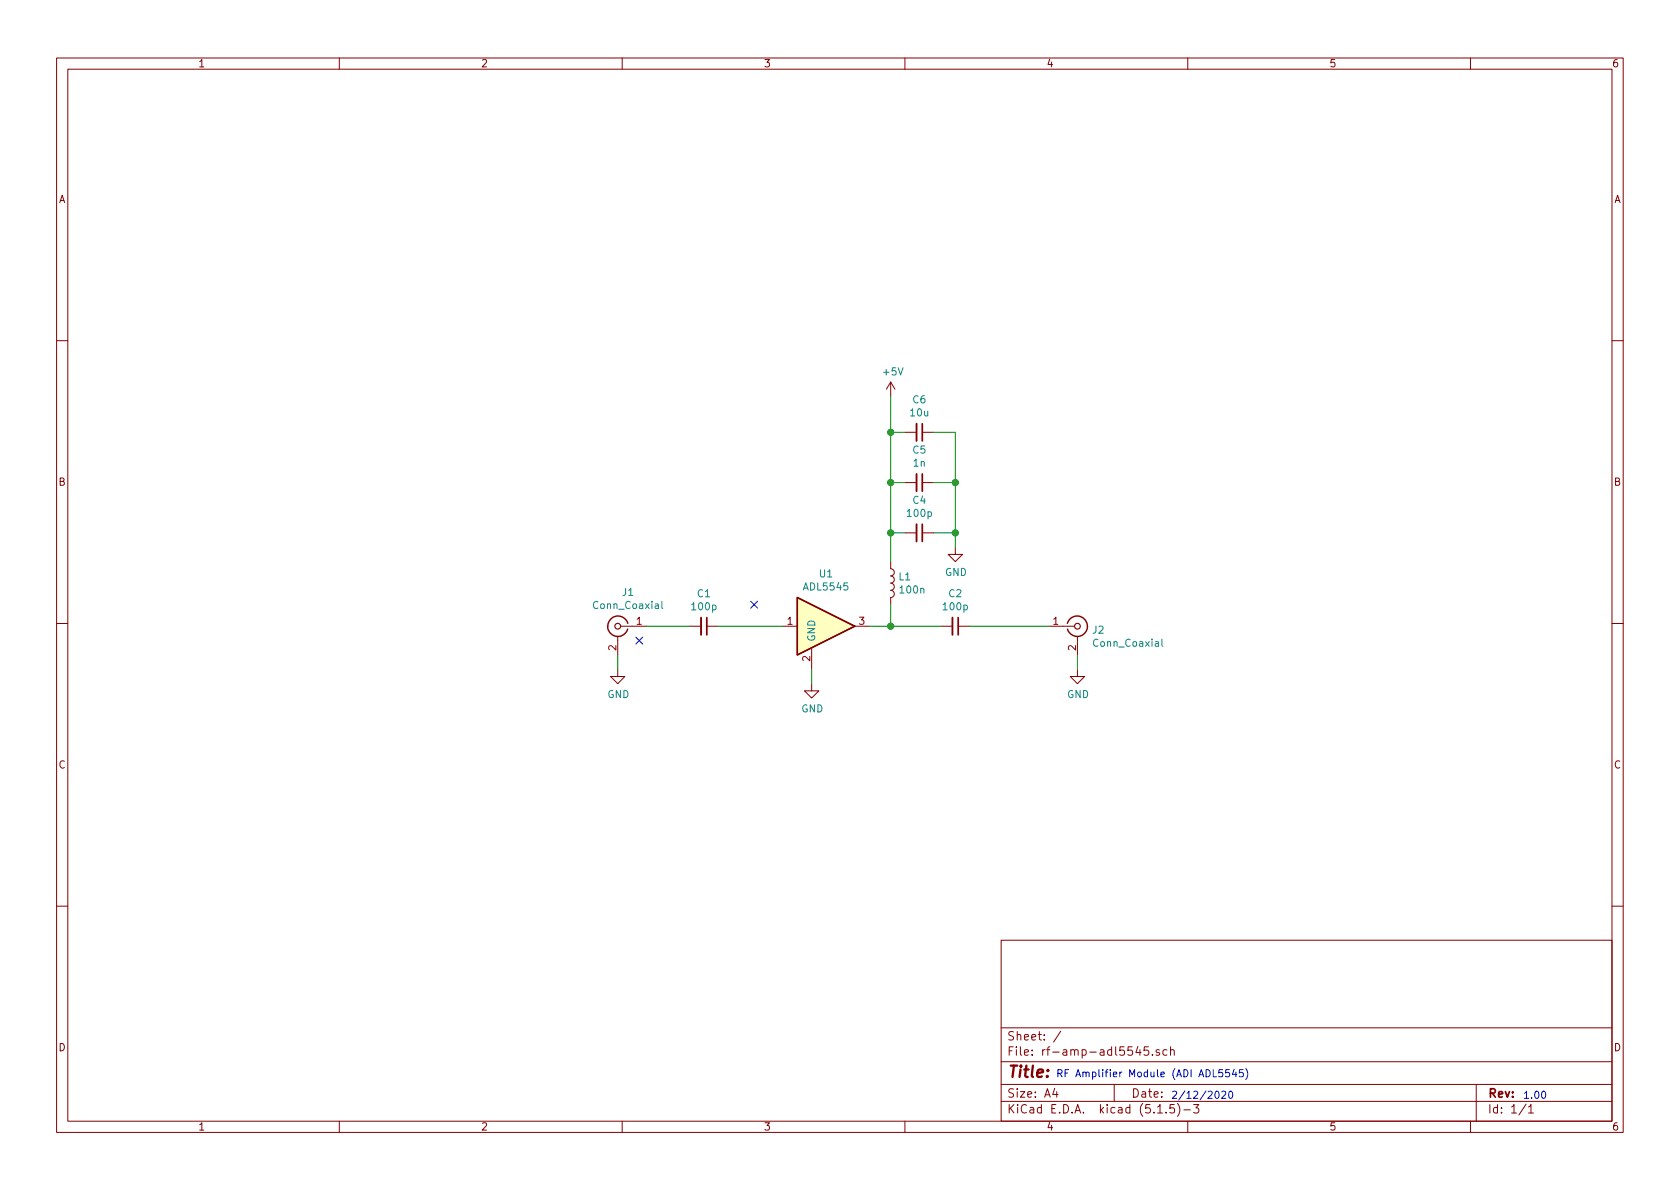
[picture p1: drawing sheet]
<svg xmlns="http://www.w3.org/2000/svg" width="297mm" height="210mm" viewBox="0 0 297 210" stroke-linecap="round" stroke-linejoin="round" font-family="sans-serif">
<g fill="none" stroke="#840000" stroke-width=".18">
<path d="M10 10.3h277v189.9h-277zM12 12.2h273v186.1h-273zM60 10.3v1.9M110 10.3v1.9M160 10.3v1.9M210 10.3v1.9M260 10.3v1.9M10 60.2h2M157.5 67.6v2.5M157.5 67.6l-.8 1.2M157.5 67.6l.7 1.2M160 76.4h2.1"/>
<path d="M163.1 76.4h2M285 60.2h2M157.5 99.3v1.3a.63 .63 0 0 1 .6 .6 .63 .63 0 0 1-.6 .6 .63 .63 0 0 1 .6 .7 .63 .63 0 0 1-.6 .6 .63 .63 0 0 1 .6 .7 .63 .63 0 0 1-.6 .6 .63 .63 0 0 1 .6 .6 .63 .63 0 0 1-.6 .7v1.2M160 94.2h2.1M160 85.3h2.1M163.1 94.2h2M163.1 85.3h2M168.9 96.8v1.2h1.3l-1.3 1.3-1.3-1.3h1.3M10 110.3h2M109.2 118.4v1.2h1.3l-1.3 1.3-1.3-1.3h1.3M109.2 112.5v3.3M109.7 110.7h4.6"/>
<path d="M121.9 110.7h2.1M125 110.7h2M138.4 110.7h2.6M143.5 114.5v3.9M151.1 110.7h2.6M166.4 110.7h2M169.4 110.7h2M185.4 110.7h4.6M190.5 118.4v1.2h1.3l-1.3 1.3-1.3-1.3h1.3M190.5 112.5v3.3M285 110.3h2M143.5 120.9v1.3h1.3l-1.3 1.2-1.3-1.2h1.3"/>
<path d="M10 160.2h2M177 166.3h108v32h-108zM285 160.2h2M60 198.3v1.9M110 198.3v1.9M160 198.3v1.9M177 194.8h108M177 191.8h108M177 187.8h108M177 181.8h108M186.5 192.5l-.4 1h1M186.8 193v1"/>
<path d="M187.6 182.3l-1.3 2M197 191.8v3M201.2 185l-.4 1.1h1M201.5 185.6v1M203 185.1h-.7v.7l.2-.1h.5l.1 .3-.1 .5-.2 .1-.5-.1M203.8 186.5v.1M204.7 196.8h.8M205 185.7a.37 .37 0 0 0-.6 .1l.1 .2 .5 .2 .1 .1-.3 .3-.4-.1M206.2 196.7v.1M206.3 185.7l-.4-.1-.3 .3 .1 .6 .2 .1 .4-.1M207 185.7a.37 .37 0 0 1 .6 .1v.8M207 185.1v1.5"/>
<path d="M207.6 195.3h-.7l-.1 .7 .2-.1 .5 .1 .2 .2-.1 .5-.2 .1-.6-.1M208.2 195.1a1.71 1.71 0 0 1 0 2.3M209.3 196.3h1.2M210 198.3v1.9M211 195.3h1l-.5 .6 .4 .1v.7l-.2 .1-.7-.1M260 198.3v1.9M261 191.8v6.5M269.8 195.2l-1.2 2M270.3 195.8l.4-.5v1.5M270.3 196.8h.8"/>
</g>
<path d="M111 110.2a1.8 1.8 0 0 0-2.7-1 1.8 1.8 0 0 0-.1 2.9 1.8 1.8 0 0 0 2.8-.9M141 105.7l10.1 5-10.1 5.1zM188.7 110.2a1.8 1.8 0 0 1 2-1.3 1.8 1.8 0 0 1 1.6 1.8M192.3 110.7a1.8 1.8 0 0 1-1.6 1.8 1.8 1.8 0 0 1-2-1.3" fill="none" stroke="#840000" stroke-width=".25"/>
<g fill="none" stroke="#840000" stroke-width=".2">
<circle cx="109.2" cy="110.7" r=".51"/>
<circle cx="190.5" cy="110.7" r=".51"/>
</g>
<path d="M117 106.3v1.1l.2 .2M205.4 113v1.1l.2 .2" fill="none" stroke="#008484" stroke-width=".18"/>
<path d="M162.1 74.9v3.1M162.1 83.8v3.1M162.1 92.7v3.1M124 109.2v3.1M168.4 109.2v3.1" fill="none" stroke="#840000" stroke-width=".33"/>
<path d="M163.1 74.9v3.1M163.1 83.8v3.1M163.1 92.7v3.1M125 109.2v3.1M169.4 109.2v3.1" fill="none" stroke="#840000" stroke-width=".3"/>
<path d="M141 105.7l10.1 5-10.1 5.1z" fill="#ffffc2" stroke="#ffffc2" stroke-width=".18"/>
<g fill="none" stroke="#008400" stroke-width=".18">
<path d="M157.5 70.1v29.2M157.5 76.4h2.5M165.1 76.4h3.8v20.4M157.5 94.2h2.5M157.5 85.3h2.5M165.1 94.2h3.8M165.1 85.3h3.8M109.2 115.8v2.6M114.3 110.7h7.6M127 110.7h11.4M143.5 118.4v2.5M153.7 110.7h12.7"/>
<path d="M157.5 106.9v3.8M171.4 110.7h14M190.5 115.8v2.6"/>
</g>
<path d="M215 193h.1a.67 .67 0 0 1 .5 .6 .67 .67 0 0 1-.5 .6 .83 .83 0 0 1-.1-1.2zM216 193.1l.5-.1 .2 .3v.2l-.7 .7h.7M216.2 189.1h-.7v.7l.2-.2 .5 .2v.5l-.2 .1-.5-.1M217.3 189.1h-.6v.7l.5-.2 .2 .3v.3l-.2 .2-.5-.1M217.3 193.1l.2-.1a.67 .67 0 0 1 .5 .6 .67 .67 0 0 1-.5 .6l-.2-.1-.1-.4zM218.2 189.1l-.3 .9h.8M218.5 189.6v.8M219.8 189.1h-.6l-.1 .7 .2-.2 .5 .2v.5l-.2 .1-.5-.1M220.3 189a1.47 1.47 0 0 1 0 1.9M272.7 193.1l.2-.1a.67 .67 0 0 1 .4 .6 .67 .67 0 0 1-.4 .6l-.3-.2v-.3z" fill="none" stroke="#0000c2" stroke-width=".18"/>
<g fill="#008400" stroke="#008400" stroke-width=".25">
<circle cx="157.5" cy="76.4" r=".51"/>
<circle cx="157.5" cy="110.7" r=".51"/>
<circle cx="157.5" cy="94.2" r=".51"/>
<circle cx="157.5" cy="85.3" r=".51"/>
<circle cx="168.9" cy="94.2" r=".51"/>
<circle cx="168.9" cy="85.3" r=".51"/>
</g>
<path d="M112.4 112.7l1.2 1.2M113.6 112.7l-1.2 1.2M132.7 106.3l1.3 1.2M134 106.3l-1.3 1.2" fill="none" stroke="#000084" stroke-width=".18"/>
<text font-size="2.8" fill="#840000" x="178" y="190.5">Title:</text>
<g font-size="2.1" fill="#840000">
<text x="178" y="184">Sheet: /</text>
<text x="178" y="186.7">File: rf-amp-adl5545.sch</text>
<text x="178" y="196.9">KiCad E.D.A. kicad (5.1.5)-3</text>
<text x="178" y="194.1">Size: A4</text>
<text x="200" y="194.1">Date:</text>
<text x="263" y="194.1">Rev:</text>
<text x="263" y="196.9">Id: 1/1</text>
</g>
<g font-size="1.8" fill="#840000">
<text x="35" y="11.9">1</text>
<text x="85" y="11.9">2</text>
<text x="135" y="11.9">3</text>
<text x="185" y="11.9">4</text>
<text x="235" y="11.9">5</text>
<text x="285" y="11.9">6</text>
<text x="10.4" y="35.9">A</text>
<text x="285.4" y="35.9">A</text>
<text x="10.4" y="85.9">B</text>
<text x="285.4" y="85.9">B</text>
<text x="112.5" y="110.5">1</text>
<text x="139.2" y="110.5">1</text>
<text x="151.9" y="110.5">3</text>
<text x="186.2" y="110.5">1</text>
<text x="109" y="115" transform="rotate(-90 109 115)">2</text>
<text x="143.3" y="116.9" transform="rotate(-90 143.3 116.9)">2</text>
<text x="190.2" y="115" transform="rotate(-90 190.2 115)">2</text>
<text x="10.4" y="135.9">C</text>
<text x="285.4" y="135.9">C</text>
<text x="10.4" y="185.9">D</text>
<text x="285.4" y="185.9">D</text>
<text x="35" y="199.9">1</text>
<text x="85" y="199.9">2</text>
<text x="135" y="199.9">3</text>
<text x="185" y="199.9">4</text>
<text x="235" y="199.9">5</text>
<text x="285" y="199.9">6</text>
</g>
<g font-size="1.8" fill="#008484">
<text x="156.3" y="66.4">+5V</text>
<text x="161.4" y="71.3">C6</text>
<text x="161" y="73.6">10u</text>
<text x="161.4" y="80.2">C5</text>
<text x="161.5" y="82.5">1n</text>
<text x="161.4" y="89.1">C4</text>
<text x="160.6" y="91.4">100p</text>
<text x="167.1" y="101.8">GND</text>
<text x="105.2" y="107.7">Conn_Coaxial</text>
<text x="110.1" y="105.4">J1</text>
<text x="122.5" y="107.9">100p</text>
<text x="123.3" y="105.6">C1</text>
<text x="142.3" y="104.4">ADL5545</text>
<text x="144.9" y="102.1">U1</text>
<text x="159" y="102.6">L1</text>
<text x="159.3" y="104.9">100n</text>
<text x="166.9" y="107.9">100p</text>
<text x="167.8" y="105.6">C2</text>
<text x="144.1" y="113.5" transform="rotate(-90 144.1 113.5)">GND</text>
<text x="193.2" y="112.1">J2</text>
<text x="193.6" y="114.4">Conn_Coaxial</text>
<text x="107.4" y="123.4">GND</text>
<text x="141.7" y="126">GND</text>
<text x="188.7" y="123.4">GND</text>
</g>
<g font-size="1.8" fill="#0000c2">
<text x="186.7" y="190.5">RF Amplifier Module (ADI ADL5545)</text>
<text x="207" y="194.3">2/12/2020</text>
<text x="269.2" y="194.3">1.00</text>
</g>
</svg>
